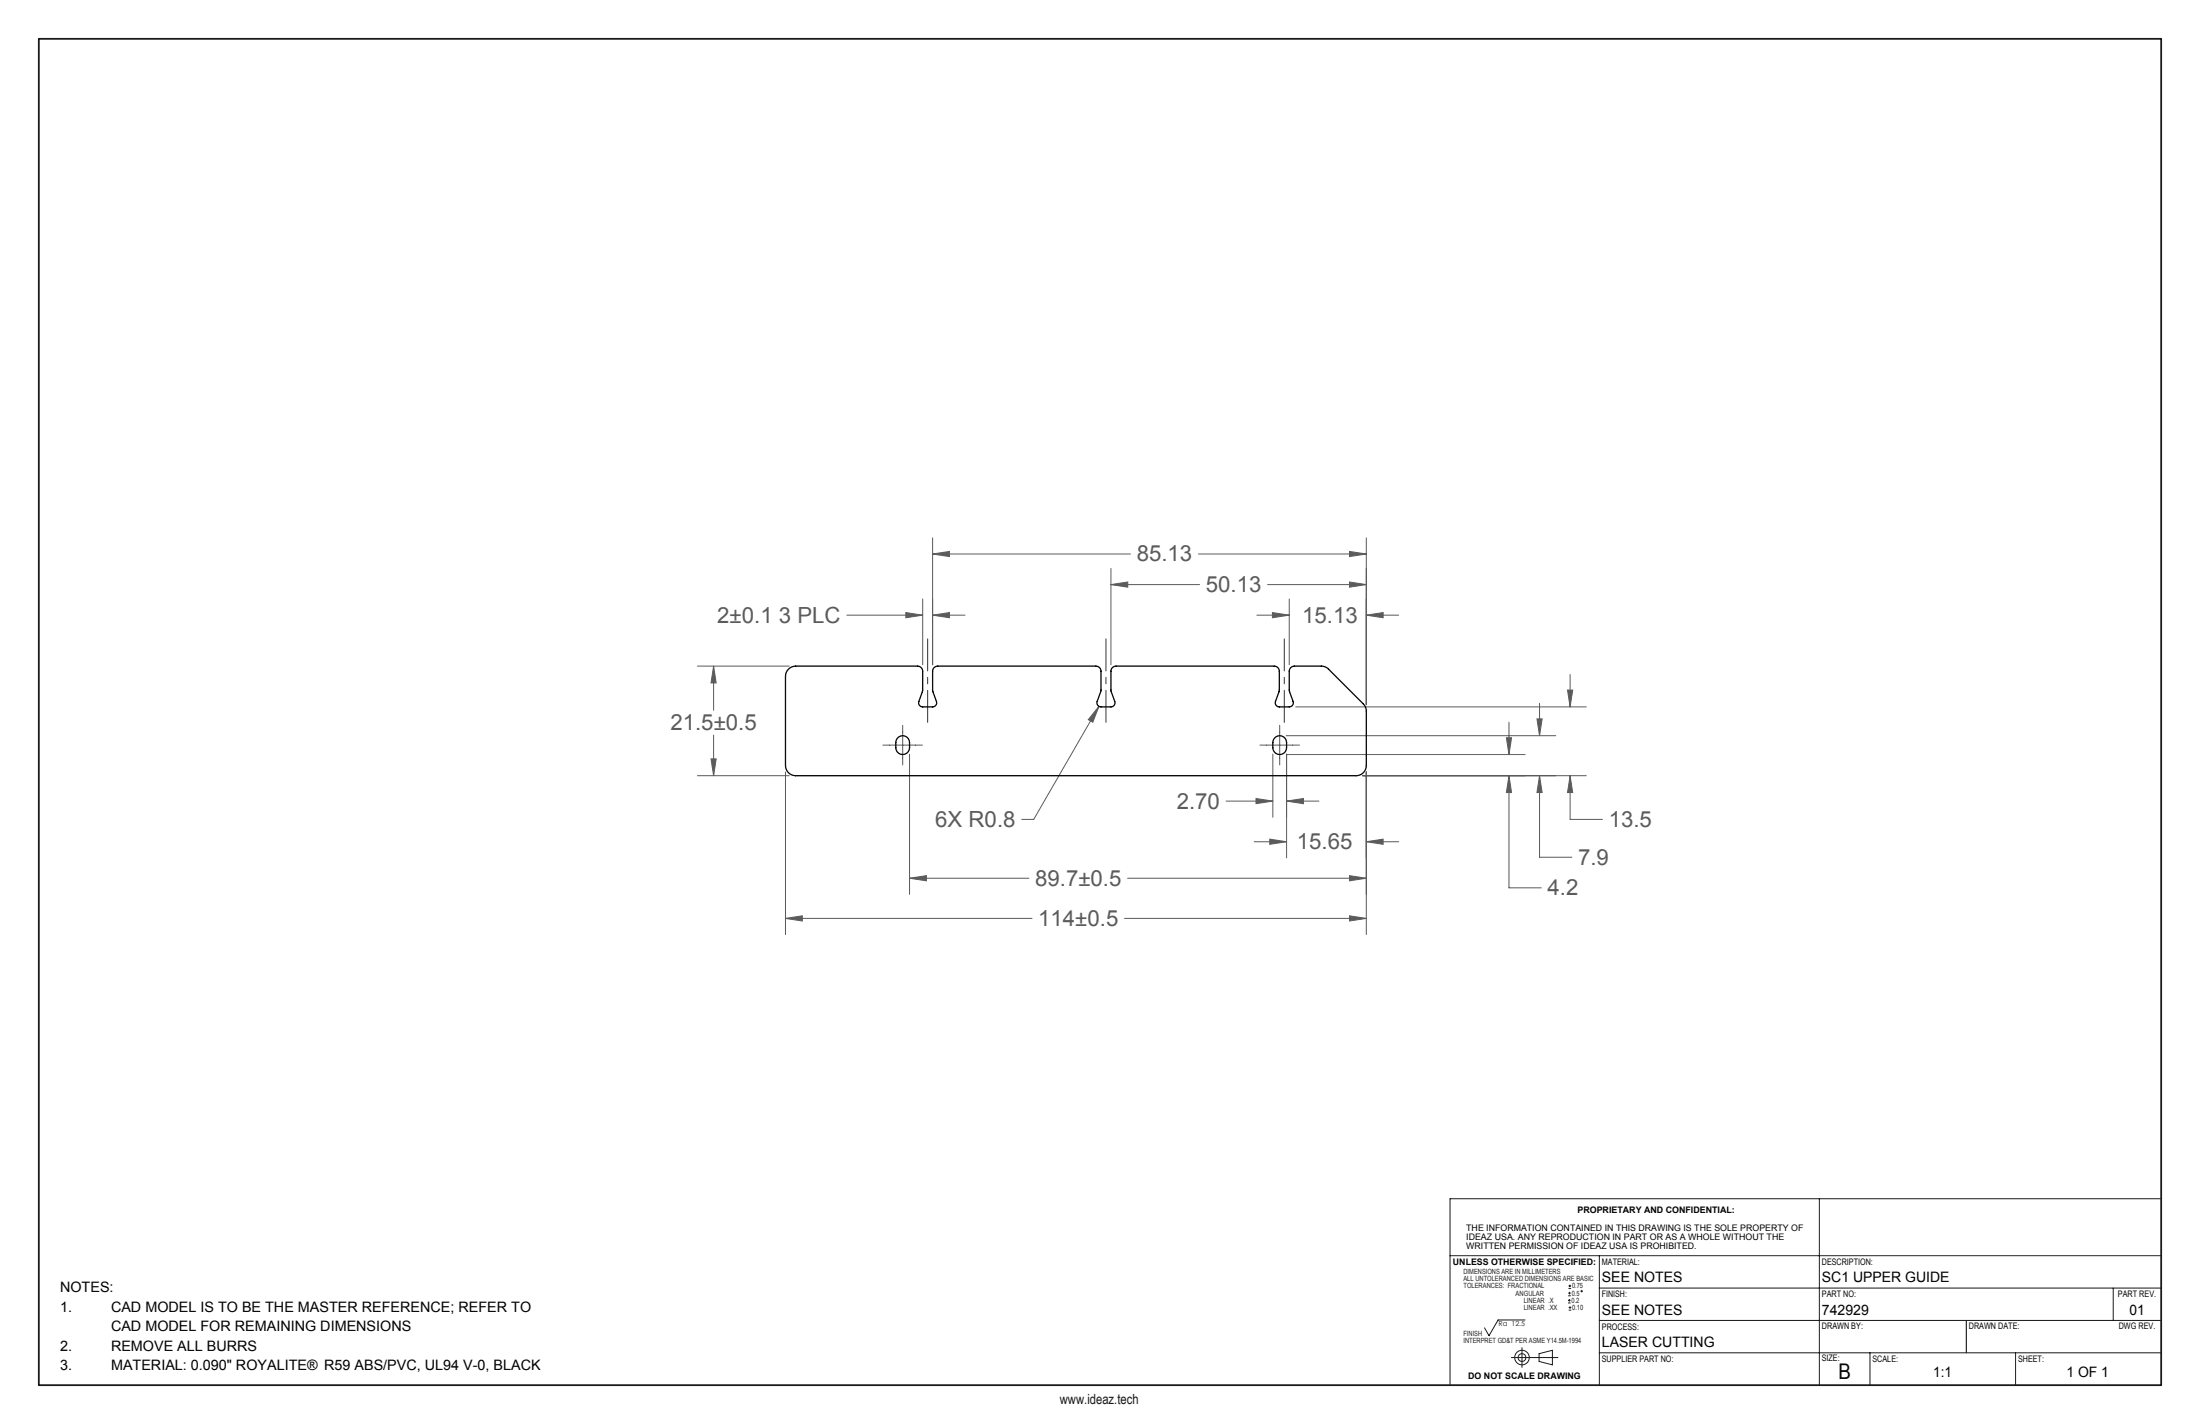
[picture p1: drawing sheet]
<svg xmlns="http://www.w3.org/2000/svg" width="432mm" height="279mm" viewBox="0 0 432 279" stroke-linecap="round" stroke-linejoin="round" font-family="sans-serif">
<g fill="none" stroke="#191924" stroke-width=".2">
<path d="M357.1 235.2v36.6M424.1 235.2h-139.5v36.6M284.6 246.4h139.6M299.3 259h-5.3l-1.7 3.1-.9-1.6M307.8 255.7h.5M307.8 255.1h.5M307.8 254.2h.5M307.8 253.7h.5M307.9 252.8h.5M307.9 252.3h.5M307.9 257.1h.5M307.9 256.6h.5"/>
<path d="M308 254.9v.5M308.1 253.5v.5M308.1 252.1v.5M308.1 256.3v.5M313.9 252.7h110.3M313.9 246.4v25.4M313.9 259.1h110.2M414.8 252.7v6.4M296.6 266.4h9.2M298.7 264.4v3.9M302.1 265.6l2.6-.7v2.9l-2.6-.7zM313.9 265.4h110.3"/>
<path d="M367 265.4v6.4M395.6 265.4v6.4"/>
<circle cx="310.4" cy="253.3" r=".13"/>
<circle cx="298.7" cy="266.4" r="1.43"/>
<circle cx="298.7" cy="266.4" r=".76"/>
</g>
<path d="M385.9 259.1v6.3" fill="none" stroke="#000" stroke-width=".2"/>
<path d="M7.6 7.6h416.6v264.2h-416.6z" fill="none" stroke="#191924" stroke-width=".35"/>
<g fill="none" stroke="#5b5b5b" stroke-width=".2">
<path d="M181.1 117.5v12.9M183 105.5v24.9M183 108.7h38.9M183 108.7l3.3-.5v1zM218 114.7l3.3-.5v1zM218 111.5v18.9M218 114.7h17.4M235.2 108.7h33M248.8 114.7h19.4M253 117.5v12.9M264.9 114.2l3.3 .5-3.3 .5zM264.9 108.2l3.3 .5-3.3 .5z"/>
<path d="M268.2 105.5v32.8M136.9 130.7h18M140.1 130.7l.5 3.3h-1zM140.1 130.7v8.7M166.2 120.7h14.9M177.8 120.2l3.3 .5-3.3 .5zM183 120.7h6.4M183 120.7l3.3-.5v1zM215.7 138.6l-12.8 22.2h-2.4M215.7 138.6l-1.2 3.1-.9-.5zM246.7 120.7h6.3M249.7 120.2l3.3 .5-3.3 .5z"/>
<path d="M254.3 138.7h57M268.2 120.7h6.3M268.2 120.7l3.3-.5v1zM302.2 138v6.4M307.7 135.4h1l-.5 3.3zM308.2 132.4v6.3M136.9 152.2h18M139.6 148.9h1l-.5 3.3zM140.1 144.2v8M154.2 151.5v31.9M173.3 146.2h7.8M177.2 142.3v7.8"/>
<path d="M178.5 148v27.5M240.6 157.2h9.2M246.5 156.7l3.3 .5-3.3 .5zM247.3 146.2h7.8M249.8 148v12.4M251.2 142.3v7.8M252.4 148.1h46.9M252.4 144.4h52.9M252.5 148v20.3M252.5 157.2h6.4M252.5 157.2l3.3-.5v1zM267.4 152.2h43.9"/>
<path d="M268.2 151.5v31.9M295.7 144.7h1l-.5 3.4zM296.2 152.2v22h6.3M296.2 141.7v6.4M296.2 152.2l.5 3.3h-1zM301.7 141h1l-.5 3.4zM302.2 152.2v16h6.3M302.2 152.2l.5 3.3h-1zM308.2 152.2v8.6h6.3M308.2 152.2l.5 3.3h-1zM178.5 172.3h23.5M178.5 172.3l3.3-.5v1z"/>
<path d="M221.3 172.3h46.9M246.2 165.2h6.3M249.2 164.6l3.3 .6-3.3 .5zM264.9 179.7l3.3 .5-3.3 .5zM264.9 171.8l3.3 .5-3.3 .5zM268.2 165.2h6.3M268.2 165.2l3.3-.6v1.1zM154.2 180.2l3.3-.5v1zM154.2 180.2h48.4M220.7 180.2h47.5"/>
</g>
<path d="M182.1 141.7v-16.3M217.1 141.7v-16.3M252.1 141.7v-16.3" fill="none" stroke="#313131" stroke-width=".2" stroke-dasharray="15.2 1.3 1.3 1.3" stroke-dashoffset="9"/>
<path d="M140.1 130.7l.5 3.3h-1zM139.6 148.9h1l-.5 3.3zM215.7 138.6l-2.1 2.6 .9 .5zM264.9 179.7l3.3 .5-3.3 .5zM154.2 180.2l3.3-.5v1zM268.2 120.7l3.3-.5v1zM249.7 120.2l3.3 .5-3.3 .5zM264.9 114.2l3.3 .5-3.3 .5zM218 114.7l3.3-.5v1zM264.9 108.2l3.3 .5-3.3 .5zM183 108.7l3.3-.5v1zM177.8 120.2l3.3 .5-3.3 .5zM183 120.7l3.3-.5v1zM308.2 152.2l.5 3.3h-1zM307.7 135.4h1l-.5 3.3zM268.2 165.2l3.3-.6v1.1zM249.2 164.6l3.3 .6-3.3 .5zM252.5 157.2l3.3-.5v1zM246.5 156.7l3.3 .5-3.3 .5zM264.9 171.8l3.3 .5-3.3 .5zM178.5 172.3l3.3-.5v1zM296.2 152.2l.5 3.3h-1zM295.7 144.7h1l-.5 3.4zM302.2 152.2l.5 3.3h-1zM301.7 141h1l-.5 3.4z" fill="#5b5b5b"/>
<path d="M154.8 131.3a2 2 0 0 1 1.4-.6h23.9a1 1 0 0 1 1 1v3.8l-.8 2.1a.8 .8 0 0 0 .8 1.1h1.9a.8 .8 0 0 0 .8-1.1l-.7-2.1-.1-3.8a1 1 0 0 1 1-1h31.1a1 1 0 0 1 1 1v3.8l-.8 2.1a.8 .8 0 0 0 .8 1.1h1.9a.8 .8 0 0 0 .8-1.1l-.7-2.1-.1-3.8a1 1 0 0 1 1-1h31.1a1 1 0 0 1 1 1v3.8l-.8 2.1a.8 .8 0 0 0 .8 1.1h1.9a.8 .8 0 0 0 .8-1.1l-.7-2.1-.1-3.8a1 1 0 0 1 1-1h5.3a2 2 0 0 1 1.5 .6l6.8 6.8a2 2 0 0 1 .6 1.4v10.7a2 2 0 0 1-2 2h-110a2 2 0 0 1-2-2v-17.5a2 2 0 0 1 .6-1.4zM176.4 144.6a1.35 1.35 0 0 1 2.1 1.1 1.83 1.83 0 0 1-.9 2.3 1.35 1.35 0 0 1-1.8-1.3 1.97 1.97 0 0 1 .6-2.1zM250.4 144.6a1.35 1.35 0 0 1 2.1 1.1 1.83 1.83 0 0 1-.9 2.3 1.35 1.35 0 0 1-1.8-1.3 1.97 1.97 0 0 1 .6-2.1z" fill="none" stroke="#000" stroke-width=".25"/>
<g font-size="4.4" fill="#5b5b5b">
<text x="223.1" y="110.2">85.13</text>
<text x="236.7" y="116.2">50.13</text>
<text x="140.8" y="122.2">2±0.1 3 PLC</text>
<text x="255.6" y="122.2">15.13</text>
<text x="131.6" y="143.3">21.5±0.5</text>
<text x="230.9" y="158.6">2.70</text>
<text x="183.6" y="162.2">6X R0.8</text>
<text x="254.5" y="166.6">15.65</text>
<text x="315.7" y="162.2">13.5</text>
<text x="203.2" y="173.8">89.7±0.5</text>
<text x="309.7" y="169.7">7.9</text>
<text x="303.7" y="175.7">4.2</text>
<text x="203.8" y="181.7">114±0.5</text>
</g>
<text font-size="4.2" x="360.8" y="270.7">B</text>
<g font-size="2.8">
<text x="314.4" y="251.4">SEE NOTES</text>
<text x="357.6" y="251.4">SC1 UPPER GUIDE</text>
<text x="11.8" y="253.5">NOTES:</text>
<text x="11.8" y="257.4">1.</text>
<text x="21.8" y="257.4">CAD MODEL IS TO BE THE MASTER REFERENCE; REFER TO</text>
<text x="314.4" y="258">SEE NOTES</text>
<text x="357.6" y="258">742929</text>
<text x="21.8" y="261.2">CAD MODEL FOR REMAINING DIMENSIONS</text>
<text x="417.9" y="258">01</text>
<text x="11.8" y="268.8">3.</text>
<text x="11.8" y="265">2.</text>
<text x="21.8" y="265">REMOVE ALL BURRS</text>
<text x="21.8" y="268.8">MATERIAL: 0.090&quot; ROYALITE® R59 ABS/PVC, UL94 V-0, BLACK</text>
<text x="314.4" y="264.3">LASER CUTTING</text>
<text x="379.4" y="270.1">1:1</text>
<text x="405.6" y="270.1">1 OF 1</text>
</g>
<text font-size="2.7" fill="#191924" x="208" y="275.4">www.ideaz.tech</text>
<g font-size="1.8">
<text x="309.6" y="238">PROPRIETARY AND CONFIDENTIAL:</text>
<text x="287.8" y="241.5">THE INFORMATION CONTAINED IN THIS DRAWING IS THE SOLE PROPERTY OF</text>
<text x="287.8" y="243.3">IDEAZ USA. ANY REPRODUCTION IN PART OR AS A WHOLE WITHOUT THE</text>
<text x="287.8" y="245">WRITTEN PERMISSION OF IDEAZ USA IS PROHIBITED.</text>
<text x="285.2" y="248.2">UNLESS OTHERWISE SPECIFIED:</text>
<text x="314.4" y="248.2">MATERIAL:</text>
<text x="357.6" y="248.2">DESCRIPTION:</text>
<text x="314.4" y="254.5">FINISH:</text>
<text x="357.6" y="254.5">PART NO:</text>
<text x="415.7" y="254.5">PART REV.</text>
<text x="314.4" y="260.9">PROCESS:</text>
<text x="357.6" y="260.8">DRAWN BY:</text>
<text x="386.4" y="260.8">DRAWN DATE:</text>
<text x="415.9" y="260.8">DWG REV.</text>
<text x="314.4" y="267.2">SUPPLIER PART NO:</text>
<text x="357.6" y="267">SIZE:</text>
<text x="367.5" y="267.2">SCALE:</text>
<text x="396.1" y="267.2">SHEET:</text>
<text x="288.2" y="270.5">DO NOT SCALE DRAWING</text>
</g>
<g font-size="1.4" fill="#191924">
<text x="287.2" y="250">DIMENSIONS ARE IN MILLIMETERS</text>
<text x="287.2" y="251.4">ALL UNTOLERANCED DIMENSIONS ARE BASIC</text>
<text x="287.2" y="252.8">TOLERANCES: FRACTIONAL</text>
<text x="297.5" y="254.2">ANGULAR</text>
<text x="299.1" y="255.6">LINEAR .X</text>
<text x="299.1" y="257">LINEAR .XX</text>
<text x="308.5" y="255.6">0.2</text>
<text x="308.5" y="254.2">0.5</text>
<text x="308.5" y="252.8">0.75</text>
<text x="308.6" y="257">0.10</text>
<text x="287.2" y="262.1">FINISH</text>
<text x="287.2" y="263.5">INTERPRET GD&amp;T PER ASME Y14.5M-1994</text>
<text x="294.1" y="260.2">Ra 12.5</text>
</g>
</svg>
